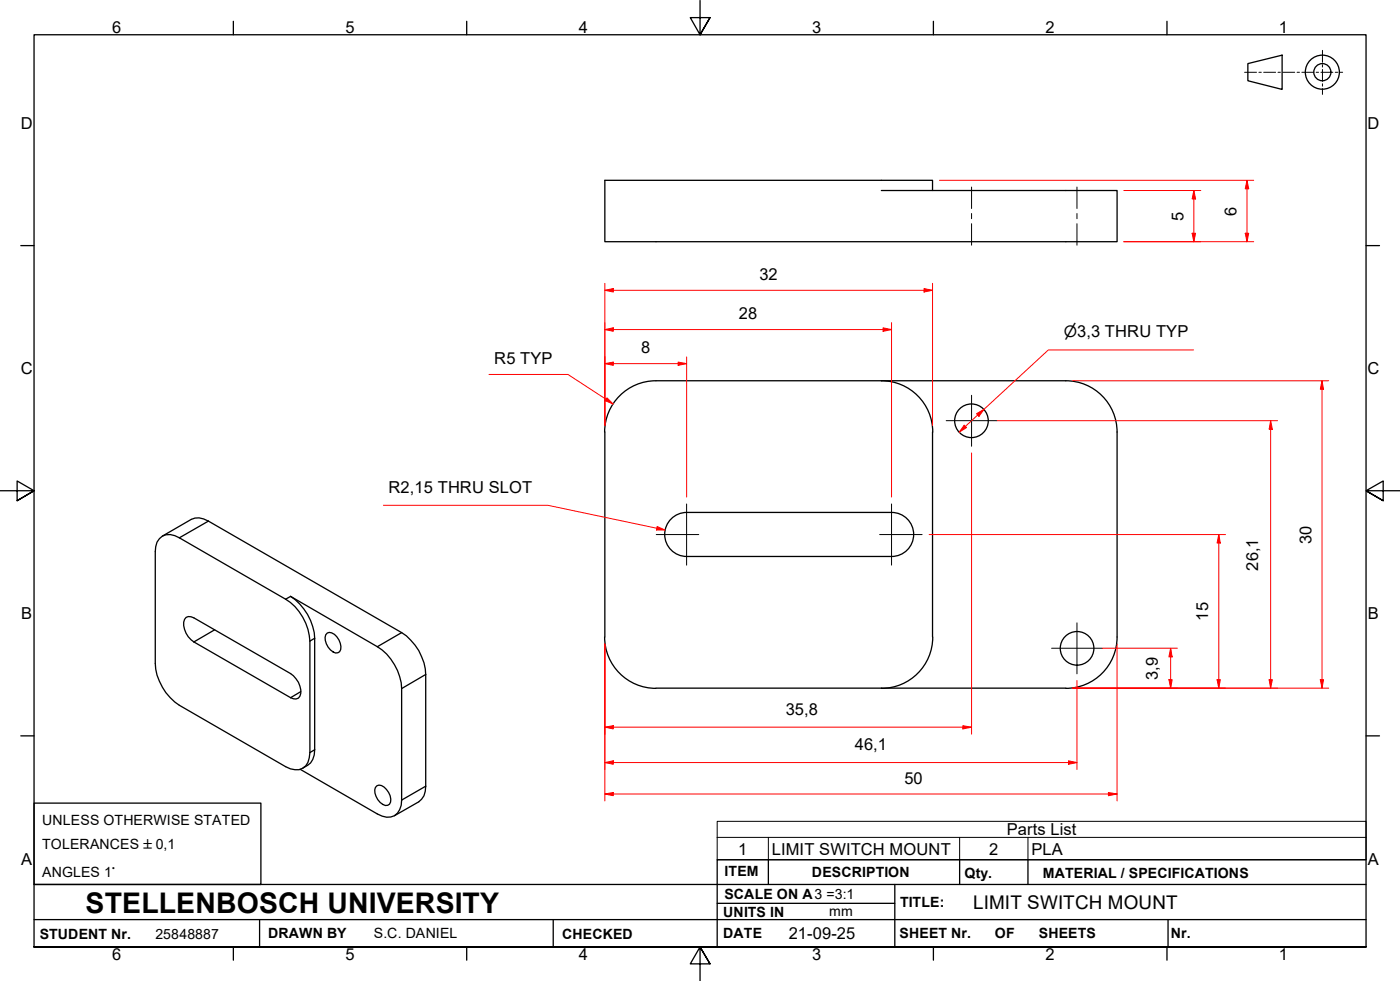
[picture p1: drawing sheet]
<svg xmlns="http://www.w3.org/2000/svg" width="410mm" height="287mm" viewBox="0 0 410 287" stroke-linecap="round" stroke-linejoin="round" font-family="sans-serif">
<!-- layer: Visible Edges(ISO) -->
<g fill="none" stroke="#000" stroke-width=".38">
<path d="M258.1 55.8h69v15h-150v-18h95.9v3M258.1 111.5a15 15 0 0 1 15 15M312.1 111.5a15 15 0 0 1 15 15M312.1 111.5h-120a15 15 0 0 0-15.1 15M177.1 126.4l-.1 60.1a15 15 0 0 0 15.1 15M273 126.4v60.1M327.1 126.4v60.1M46.7 157.7a4.2 4.2 0 0 1 5.8-.3l31.1 18a15.7 15.7 0 0 1 7.1 12.3v32.6a4.7 4.7 0 0 1-3.1 5l-2.6-.2-1.4-.7-31.1-17.9a15.8 15.8 0 0 1-7-12.3v-32.7l.5-2.8zM47.6 156.9l8.4-4.9a5 5 0 0 1 5 .5l56.6 32.7a15.4 15.4 0 0 1 7.1 12.2v32.7a5 5 0 0 1-2.1 4.6l-7.1 4.1M201 150h60M201.1 150a6.4 6.4 0 0 0-6.5 6.4 6.4 6.4 0 0 0 6.5 6.5M261.1 150a6.4 6.4 0 0 1 6.4 6.4 6.4 6.4 0 0 1-6.4 6.5"/>
<path d="M201 162.9h60M54.5 180.7l.6-.2 1.7 .4 28.3 16.3a6.1 6.1 0 0 1 2.7 6.6 1.82 1.82 0 0 1-2.7 .4l-28.3-16.3a6.1 6.1 0 0 1-2.8-6.6zM95.8 185.3a2.34 2.34 0 0 1 2.8 1.1 4.2 4.2 0 0 1 .8 4.4 1.8 1.8 0 0 1-2.6-.5 4.6 4.6 0 0 1-1.4-4.5zM273.1 186.5a15 15 0 0 1-15 15M327.1 186.5a15 15 0 0 1-15 15M192.1 201.4h120M88.6 224.9a5.1 5.1 0 0 0 3.5-5.4v-32.7a15.8 15.8 0 0 0-7-12.2l25.4 14.7a15.7 15.7 0 0 1 7.1 12.3v32.6a4.2 4.2 0 0 1-5.7 4.7l-24-13.7M110.4 230a2.29 2.29 0 0 1 2.8 1.1 3.9 3.9 0 0 1 .8 4.3 1.88 1.88 0 0 1-2.7-.5 4.6 4.6 0 0 1-1.4-4.4z"/>
<circle cx="284.4" cy="123.2" r="4.9"/>
<circle cx="315.4" cy="189.8" r="4.9"/>
</g>
<!-- layer: Visible Tangent Edges(ISO) -->
<path d="M61 152.5l-8.5 4.9M85.1 174.6l-1.5 .8M62.9 184.4l-6.1 3.5M92.1 186.8l-1.4 .9M117.6 185.2l-7.1 4.1M124.7 197.4l-7.1 4.2M88.1 202.5l-3 1.7M92.1 219.5l-1.4 .8M124.7 230.1l-7.1 4.1" fill="none" stroke="#000" stroke-width=".38"/>
<!-- layer: Symbols(ISO) -->
<path d="M210 245.1v-4.7h190v4.7M210 245.1v6.6h190v-6.6M210 245.1h190M225 245.1v6.6M281 245.1v6.6M301 245.1v6.6" fill="none" stroke="#000" stroke-width=".29"/>
<!-- layer: Border_0 -->
<g fill="none" stroke="#000" stroke-width=".38">
<path d="M68.3 6.2v4M136.7 6.2v4M205 .1v10.1l-2.9-5h5.8l-2.9 5 2.9-5M273.3 6.2v4M341.7 6.2v4M6.1 71.9h3.9M400 71.9h3.9M0 143.7h10l-5-2.9v5.8l5-2.9-5 2.9M410 143.7h-10l5-2.9v5.8l-5-2.9 5 2.9M6.1 215.4h3.9M400 215.4h3.9M10 277.2v-267h390v267h-390h390"/>
<path d="M68.3 277.2v3.9M136.7 277.2v3.9M273.3 277.2v3.9M341.7 277.2v3.9M207.9 282.1l-2.9-4.9 2.9 4.9h-5.8l2.9-4.9v10"/>
</g>
<!-- layer: Sketch Geometry(ISO) -->
<path d="M10 258.9h390M225 251.7v7.2M262 258.9v18.3M281 251.7v7.2M301 251.7v7.2M400 251.7h-190v25.5M10 277.2h390M10 269.2h390M76 269.2v8M162 269.2v8M210 264.4h52M342 269.2v8" fill="none" stroke="#000" stroke-width=".38"/>
<!-- layer: Dimensions(ISO) -->
<path d="M349.6 68.3v2.5" fill="none" stroke="#f00" stroke-width=".29"/>
<path d="M349.1 68.3h1l-.5 2.5z" fill="#f00"/>
<path d="M349.6 55.8v2.4M349.1 68.3h1l-.5 2.5z" fill="none" stroke="#f00" stroke-width=".29"/>
<path d="M349.6 55.8l.5 2.4h-1z" fill="#f00"/>
<path d="M329.1 55.8h22.5M349.6 55.8l.5 2.4h-1zM349.6 58.2v10.1M329.1 70.8h22.5M365.1 68.3v2.5" fill="none" stroke="#f00" stroke-width=".29"/>
<path d="M364.6 68.3h1l-.5 2.5z" fill="#f00"/>
<path d="M365.1 52.8v2.5M364.6 68.3h1l-.5 2.5z" fill="none" stroke="#f00" stroke-width=".29"/>
<path d="M365.1 52.8l.5 2.5h-1z" fill="#f00"/>
<path d="M275.1 52.8h92M365.1 52.8l.5 2.5h-1zM365.1 55.3v13M329.1 70.8h38M177.4 116.9l2.1 1.4" fill="none" stroke="#f00" stroke-width=".29"/>
<!-- layer: Center Mark(ISO) -->
<path d="M284.5 115.7v14.9M277.1 123.1h14.8M192.2 156.5h12.4M201 147.5v17.9M257.6 156.5h12.4M261 147.5v17.9M307.9 189.8h14.9M315.3 182.3v14.9" fill="none" stroke="#000" stroke-width=".29"/>
<!-- layer: Dimensions(ISO) -->
<path d="M177.7 116.5l1.8 1.8-2.3-1z" fill="#f00"/>
<path d="M143.2 109.6h23.1l11.1 7.3M177.7 116.5l1.8 1.8-2.3-1zM177.1 232.4h2.5" fill="none" stroke="#f00" stroke-width=".29"/>
<path d="M177.1 232.4l2.5-.4v.9z" fill="#f00"/>
<path d="M177.1 232.4l2.5-.4v.9zM324.5 232.4h2.6" fill="none" stroke="#f00" stroke-width=".29"/>
<path d="M324.5 232l2.6 .4-2.6 .5z" fill="#f00"/>
<path d="M177.1 188.5v46M327.1 188.5v46M177.1 223.2h2.5M179.6 232.4h144.9M324.5 232l2.6 .4-2.6 .5z" fill="none" stroke="#f00" stroke-width=".29"/>
<path d="M177.1 223.2l2.5-.5v1z" fill="#f00"/>
<path d="M177.1 223.2l2.5-.5v1zM312.9 223.2h2.4" fill="none" stroke="#f00" stroke-width=".29"/>
<path d="M312.9 222.7l2.4 .5-2.4 .5z" fill="#f00"/>
<path d="M177.1 188.5v36.7M315.3 199.2v26M177.1 212.9h2.5M179.6 223.2h133.3M312.9 222.7l2.4 .5-2.4 .5z" fill="none" stroke="#f00" stroke-width=".29"/>
<path d="M177.1 212.9l2.5-.5v1z" fill="#f00"/>
<path d="M177.1 212.9l2.5-.5v1zM281.9 212.9h2.6" fill="none" stroke="#f00" stroke-width=".29"/>
<path d="M281.9 212.4l2.6 .5-2.6 .5z" fill="#f00"/>
<path d="M177.1 96.5h2.5M284.5 132.6v82.3M177.1 188.5v26.4M179.6 212.9h102.3M281.9 212.4l2.6 .5-2.6 .5z" fill="none" stroke="#f00" stroke-width=".29"/>
<path d="M177.1 96.5l2.5-.5v1z" fill="#f00"/>
<path d="M177.1 96.5l2.5-.5v1zM258.6 96.5h2.4" fill="none" stroke="#f00" stroke-width=".29"/>
<path d="M258.6 96l2.4 .5-2.4 .5z" fill="#f00"/>
<path d="M177.1 94.4v23.2M177.1 85h2.5M179.6 96.5h79M258.6 96l2.4 .5-2.4 .5zM261 94.4v51.1M177.1 117.8v6.7" fill="none" stroke="#f00" stroke-width=".29"/>
<path d="M177.1 85l2.5-.5v1z" fill="#f00"/>
<path d="M177.1 85l2.5-.5v1zM270.6 85h2.4" fill="none" stroke="#f00" stroke-width=".29"/>
<path d="M270.6 84.5l2.4 .5-2.4 .5z" fill="#f00"/>
<path d="M177.1 82.9v34.7M179.6 85h91M270.6 84.5l2.4 .5-2.4 .5zM273 82.9v41.6M177.1 117.8v6.7M177.1 106.4h2.5" fill="none" stroke="#f00" stroke-width=".29"/>
<path d="M177.1 106.4l2.5-.4v.9z" fill="#f00"/>
<path d="M177.1 106.4l2.5-.4v.9zM198.6 106.4h2.4" fill="none" stroke="#f00" stroke-width=".29"/>
<path d="M198.6 106l2.4 .4-2.4 .5z" fill="#f00"/>
<path d="M177.1 104.5v13.1M177.1 117.8v6.7M179.6 106.4h19M198.6 106l2.4 .4-2.4 .5zM201 104.5v41M387.1 199v2.4" fill="none" stroke="#f00" stroke-width=".29"/>
<path d="M386.6 199h.9l-.4 2.4z" fill="#f00"/>
<path d="M387.1 111.5v2.4M386.6 199h.9l-.4 2.4z" fill="none" stroke="#f00" stroke-width=".29"/>
<path d="M387.1 111.5l.4 2.4h-.9z" fill="#f00"/>
<path d="M314.1 111.5h75M387.1 111.5l.4 2.4h-.9zM387.1 113.9v85.1M372 199v2.4M314.1 201.4h75" fill="none" stroke="#f00" stroke-width=".29"/>
<path d="M371.6 199h1l-.6 2.4z" fill="#f00"/>
<path d="M372 123.1v2.6M371.6 199h1l-.6 2.4z" fill="none" stroke="#f00" stroke-width=".29"/>
<path d="M372 123.1l.6 2.6h-1z" fill="#f00"/>
<path d="M291.9 123.1h82.2M372 123.1l.6 2.6h-1zM372 125.7v73.3M356.9 199v2.4M314.1 201.4h60" fill="none" stroke="#f00" stroke-width=".29"/>
<path d="M356.4 199h.9l-.4 2.4z" fill="#f00"/>
<path d="M356.9 156.5v2.5M356.4 199h.9l-.4 2.4z" fill="none" stroke="#f00" stroke-width=".29"/>
<path d="M356.9 156.5l.4 2.5h-.9z" fill="#f00"/>
<path d="M272 156.5h86.8M356.9 156.5l.4 2.5h-.9zM356.9 159v40M342.8 189.8v2.5M314.1 201.4h44.7" fill="none" stroke="#f00" stroke-width=".29"/>
<path d="M342.8 189.8l.4 2.5h-.9z" fill="#f00"/>
<path d="M342.8 189.8l.4 2.5h-.9zM342.8 199v2.4" fill="none" stroke="#f00" stroke-width=".29"/>
<path d="M342.3 199h.9l-.4 2.4z" fill="#f00"/>
<path d="M288.1 119.8l-1.8 1.7M322.8 189.8h21.9M342.3 199h.9l-.4 2.4zM342.8 192.3v6.7M314.1 201.4h30.6" fill="none" stroke="#f00" stroke-width=".29"/>
<!-- layer: Centerline(ISO) -->
<path d="M284.5 54.8v6.2M315.3 54.8v6.2M284.5 62.5v1.5M284.5 65.5v6.3M315.3 62.5v1.5M315.3 65.5v6.3" fill="none" stroke="#000" stroke-width=".29"/>
<!-- layer: Dimensions(ISO) -->
<path d="M285.9 121.1l2.2-1.3-1.5 2.1z" fill="#f00"/>
<path d="M282.6 124.9l-1.7 1.6M285.9 121.1l2.2-1.3-1.5 2.1z" fill="none" stroke="#f00" stroke-width=".29"/>
<path d="M282.3 124.5l.7 .7-2.1 1.3z" fill="#f00"/>
<path d="M349.5 102.4h-42.5l-18.9 17.4M282.3 124.5l.7 .7-2.1 1.3zM286.3 121.5l-3.7 3.4M192.3 154.6l2.5 .5" fill="none" stroke="#f00" stroke-width=".29"/>
<path d="M192.4 154.1l2.4 1h-2.6z" fill="#f00"/>
<path d="M112.3 147.9h48.1l31.9 6.7M192.4 154.1l2.4 1h-2.6z" fill="none" stroke="#f00" stroke-width=".29"/>
<!-- layer: Sketch Geometry(ISO) -->
<g fill="none" stroke="#000" stroke-width=".29">
<path d="M387.2 14.7v3.5M387.2 18.9v.7M364.4 21.2h3.5M368.6 21.2h.7M370 21.2h3.5M374.2 21.2h.7M375.6 21.2h3.5M379.8 21.2h.7M381.2 21.2h3.5M385.4 21.2h.7M386.8 21.2h3.5M387.2 20.3v3.5"/>
<path d="M387.2 24.5v.7M387.2 25.9v1.7M391 21.2h.7M392.4 21.2h.7"/>
</g>
<g fill="none" stroke="#000" stroke-width=".38">
<path d="M365.4 18.6l10-2.5v10.1l-10-2.6zM10 235.1h66.4v23.8h-66.4z"/>
<circle cx="387.2" cy="21.1" r="5"/>
<circle cx="387.2" cy="21.1" r="2.51"/>
</g>
<text font-size="8.3" x="25.1" y="267.2">STELLENBOSCH UNIVERSITY</text>
<text font-size="5.5" x="285" y="266.1">LIMIT SWITCH MOUNT</text>
<g font-size="4.8">
<text x="32.8" y="9.7">6</text>
<text x="101.2" y="9.7">5</text>
<text x="169.5" y="9.7">4</text>
<text x="237.8" y="9.7">3</text>
<text x="306.1" y="9.7">2</text>
<text x="374.5" y="9.7">1</text>
<text x="6.1" y="37.8">D</text>
<text x="400.4" y="37.8">D</text>
<text x="346.5" y="64.6" transform="rotate(-90 346.5 64.6)">5</text>
<text x="362.1" y="63.1" transform="rotate(-90 362.1 63.1)">6</text>
<text x="222.4" y="81.9">32</text>
<text x="216.3" y="93.4">28</text>
<text x="144.7" y="106.6">R5 TYP</text>
<text x="187.7" y="103.4">8</text>
<text x="6.1" y="109.6">C</text>
<text x="400.4" y="109.6">C</text>
<text x="113.8" y="144.2">R2,15 THRU SLOT</text>
<text x="384" y="159.2" transform="rotate(-90 384 159.2)">30</text>
<text x="368.4" y="167.1" transform="rotate(-90 368.4 167.1)">26,1</text>
<text x="6.2" y="181.3">B</text>
<text x="353.8" y="181.7" transform="rotate(-90 353.8 181.7)">15</text>
<text x="400.5" y="181.3">B</text>
<text x="339" y="199" transform="rotate(-90 339 199)">3,9</text>
<text x="230.1" y="209.2">35,8</text>
<text x="250.3" y="219.5">46,1</text>
<text x="264.9" y="229.4">50</text>
<text x="294.8" y="244.5">Parts List</text>
<text x="216.2" y="250.1">1</text>
<text x="226" y="250.2">LIMIT SWITCH MOUNT</text>
<text x="289.6" y="250.1">2</text>
<text x="302" y="250.1">PLA</text>
<text x="6.2" y="253.1">A</text>
<text x="400.5" y="253.1">A</text>
<text x="230.9" y="274.8">21-09-25</text>
<text x="32.8" y="281.1">6</text>
<text x="101.2" y="281.1">5</text>
<text x="169.5" y="281.1">4</text>
<text x="237.8" y="281.1">3</text>
<text x="306.1" y="281.1">2</text>
<text x="374.5" y="281.1">1</text>
</g>
<text font-size="4.6" x="311.5" y="98.6">⌀3,3 THRU TYP</text>
<g font-size="4.1">
<text x="12.4" y="241.5">UNLESS OTHERWISE STATED</text>
<text x="12.4" y="248.4">TOLERANCES ±0,1</text>
<text x="12.4" y="256.6">ANGLES 1°</text>
<text x="212.2" y="256.5">ITEM</text>
<text x="237.7" y="256.7">DESCRIPTION</text>
<text x="282.4" y="256.9">Qty.</text>
<text x="305.4" y="256.9">MATERIAL / SPECIFICATIONS</text>
<text x="212.1" y="263">SCALE ON A3 =3:1</text>
<text x="211.8" y="268.4">UNITS IN</text>
<text x="242.8" y="268.2">mm</text>
<text x="263.5" y="265.6">TITLE:</text>
<text x="11.6" y="274.8">STUDENT Nr.</text>
<text x="45.5" y="274.8">25848887</text>
<text x="78.5" y="274.6">DRAWN BY</text>
<text x="109.5" y="274.5">S.C. DANIEL</text>
<text x="164.6" y="274.8">CHECKED</text>
<text x="211.8" y="274.6">DATE</text>
<text x="263.4" y="274.6">SHEET Nr.</text>
<text x="291.3" y="274.6">OF</text>
<text x="304.2" y="274.6">SHEETS</text>
<text x="342.8" y="274.5">Nr.</text>
</g>
</svg>
